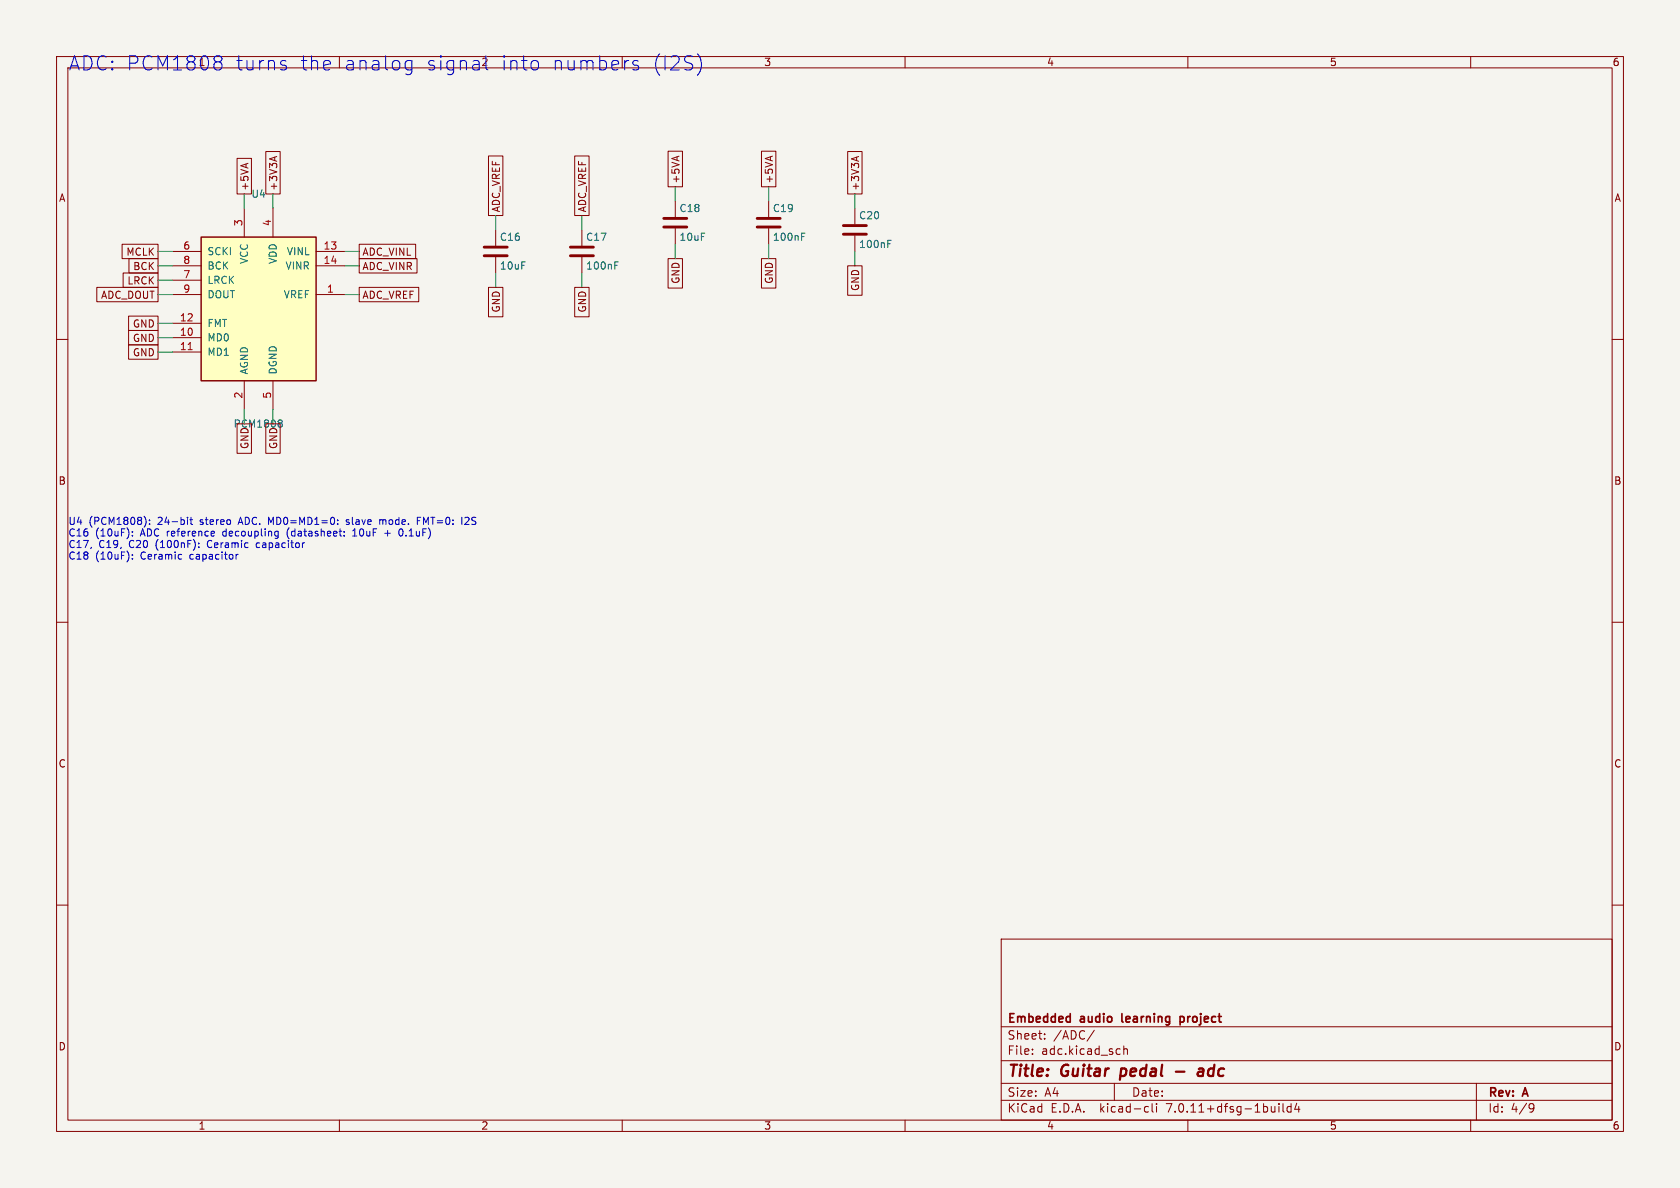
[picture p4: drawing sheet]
(kicad_sch
 (version 20230121)
 (generator eeschema)
 (paper "A4")
 (title_block
  (title "Guitar pedal - adc")
  (company "Embedded audio learning project")
  (rev "A"))
 (lib_symbols
  (symbol "pedal:PCM1808PW"
   (pin_names
    (offset 1.016)) (in_bom yes) (on_board yes)
   (property "Reference" "U" (at 0 20.32 0) (effects (font (size 1.27 1.27))))
   (property "Value" "PCM1808PW" (at 0 -20.32 0) (effects (font (size 1.27 1.27))))
   (property "Footprint" "Package_SO:TSSOP-14_4.4x5mm_P0.65mm" (at 0 -22.86 0) (effects (font (size 1.27 1.27)) hide))
   (property "Datasheet" "https://www.ti.com/lit/ds/symlink/pcm1808.pdf" (at 0 -25.4 0) (effects (font (size 1.27 1.27)) hide))
   (symbol "PCM1808PW_0_1"
    (rectangle (start -10.16 12.7) (end 10.16 -12.7) (stroke (width 0.254) (type default)) (fill (type background))))
   (symbol "PCM1808PW_1_1"
    (pin input line (at -15.24 10.16 0) (length 5.08) (name "SCKI" (effects (font (size 1.27 1.27)))) (number "6" (effects (font (size 1.27 1.27)))))
    (pin bidirectional line (at -15.24 7.62 0) (length 5.08) (name "BCK" (effects (font (size 1.27 1.27)))) (number "8" (effects (font (size 1.27 1.27)))))
    (pin bidirectional line (at -15.24 5.08 0) (length 5.08) (name "LRCK" (effects (font (size 1.27 1.27)))) (number "7" (effects (font (size 1.27 1.27)))))
    (pin output line (at -15.24 2.54 0) (length 5.08) (name "DOUT" (effects (font (size 1.27 1.27)))) (number "9" (effects (font (size 1.27 1.27)))))
    (pin input line (at -15.24 -2.54 0) (length 5.08) (name "FMT" (effects (font (size 1.27 1.27)))) (number "12" (effects (font (size 1.27 1.27)))))
    (pin input line (at -15.24 -5.08 0) (length 5.08) (name "MD0" (effects (font (size 1.27 1.27)))) (number "10" (effects (font (size 1.27 1.27)))))
    (pin input line (at -15.24 -7.62 0) (length 5.08) (name "MD1" (effects (font (size 1.27 1.27)))) (number "11" (effects (font (size 1.27 1.27)))))
    (pin input line (at 15.24 10.16 180) (length 5.08) (name "VINL" (effects (font (size 1.27 1.27)))) (number "13" (effects (font (size 1.27 1.27)))))
    (pin input line (at 15.24 7.62 180) (length 5.08) (name "VINR" (effects (font (size 1.27 1.27)))) (number "14" (effects (font (size 1.27 1.27)))))
    (pin passive line (at 15.24 2.54 180) (length 5.08) (name "VREF" (effects (font (size 1.27 1.27)))) (number "1" (effects (font (size 1.27 1.27)))))
    (pin power_in line (at -2.54 17.78 270) (length 5.08) (name "VCC" (effects (font (size 1.27 1.27)))) (number "3" (effects (font (size 1.27 1.27)))))
    (pin power_in line (at 2.54 17.78 270) (length 5.08) (name "VDD" (effects (font (size 1.27 1.27)))) (number "4" (effects (font (size 1.27 1.27)))))
    (pin power_in line (at -2.54 -17.78 90) (length 5.08) (name "AGND" (effects (font (size 1.27 1.27)))) (number "2" (effects (font (size 1.27 1.27)))))
    (pin power_in line (at 2.54 -17.78 90) (length 5.08) (name "DGND" (effects (font (size 1.27 1.27)))) (number "5" (effects (font (size 1.27 1.27)))))))
  (symbol "Device:C"
   (pin_numbers hide)
   (pin_names
    (offset 0.254)) (in_bom yes) (on_board yes)
   (property "Reference" "C" (at 0.635 2.54 0) (effects (font (size 1.27 1.27)) (justify left)))
   (property "Value" "C" (at 0.635 -2.54 0) (effects (font (size 1.27 1.27)) (justify left)))
   (property "Footprint" "" (at 0.9652 -3.81 0) (effects (font (size 1.27 1.27)) hide))
   (property "Datasheet" "~" (at 0 0 0) (effects (font (size 1.27 1.27)) hide))
   (symbol "C_0_1"
    (polyline (pts (xy -2.032 -0.762) (xy 2.032 -0.762)) (stroke (width 0.508) (type default)) (fill (type none)))
    (polyline (pts (xy -2.032 0.762) (xy 2.032 0.762)) (stroke (width 0.508) (type default)) (fill (type none))))
   (symbol "C_1_1"
    (pin passive line (at 0 3.81 270) (length 2.794) (name "~" (effects (font (size 1.27 1.27)))) (number "1" (effects (font (size 1.27 1.27)))))
    (pin passive line (at 0 -3.81 90) (length 2.794) (name "~" (effects (font (size 1.27 1.27)))) (number "2" (effects (font (size 1.27 1.27))))))))
 (text "ADC: PCM1808 turns the analog signal into numbers (I2S)" (at 12 10 0) (effects (font (size 2.5 2.5)) (justify left top)))
 (symbol
  (lib_id "pedal:PCM1808PW") (at 45.72 54.61 0) (unit 1) (in_bom yes) (on_board yes) (dnp no)
  (property "Reference" "U4" (at 45.72 34.29 0) (effects (font (size 1.27 1.27))))
  (property "Value" "PCM1808" (at 45.72 74.93 0) (effects (font (size 1.27 1.27))))
  (property "Footprint" "Package_SO:TSSOP-14_4.4x5mm_P0.65mm" (at 45.72 54.61 0) (effects (font (size 1.27 1.27)) hide))
  (property "Datasheet" "https://www.ti.com/lit/ds/symlink/pcm1808.pdf" (at 45.72 54.61 0) (effects (font (size 1.27 1.27)) hide))
  (property "MPN" "PCM1808PWR" (at 45.72 54.61 0) (effects (font (size 1.27 1.27)) hide))
  (property "Description" "24-bit stereo ADC. MD0=MD1=0: slave mode. FMT=0: I2S" (at 45.72 54.61 0) (effects (font (size 1.27 1.27)) hide))
  (property "Assembly" "FACTORY" (at 45.72 54.61 0) (effects (font (size 1.27 1.27)) hide)) (pin "6") (pin "8") (pin "7") (pin "9") (pin "12") (pin "10") (pin "11") (pin "13") (pin "14") (pin "1") (pin "3") (pin "4") (pin "2") (pin "5"))
 (wire (pts (xy 30.48 44.45) (xy 27.94 44.45)) (stroke (width 0) (type default)))
 (global_label "MCLK"
  (shape passive) (at 27.94 44.45 180) (fields_autoplaced) (effects (font (size 1.27 1.27)) (justify right))
  (property "Intersheetrefs" "${INTERSHEET_REFS}" (at 27.94 44.45 0) (effects (font (size 1 1)) hide)))
 (wire (pts (xy 30.48 46.99) (xy 27.94 46.99)) (stroke (width 0) (type default)))
 (global_label "BCK"
  (shape passive) (at 27.94 46.99 180) (fields_autoplaced) (effects (font (size 1.27 1.27)) (justify right))
  (property "Intersheetrefs" "${INTERSHEET_REFS}" (at 27.94 46.99 0) (effects (font (size 1 1)) hide)))
 (wire (pts (xy 30.48 49.53) (xy 27.94 49.53)) (stroke (width 0) (type default)))
 (global_label "LRCK"
  (shape passive) (at 27.94 49.53 180) (fields_autoplaced) (effects (font (size 1.27 1.27)) (justify right))
  (property "Intersheetrefs" "${INTERSHEET_REFS}" (at 27.94 49.53 0) (effects (font (size 1 1)) hide)))
 (wire (pts (xy 30.48 52.07) (xy 27.94 52.07)) (stroke (width 0) (type default)))
 (global_label "ADC_DOUT"
  (shape passive) (at 27.94 52.07 180) (fields_autoplaced) (effects (font (size 1.27 1.27)) (justify right))
  (property "Intersheetrefs" "${INTERSHEET_REFS}" (at 27.94 52.07 0) (effects (font (size 1 1)) hide)))
 (wire (pts (xy 30.48 57.15) (xy 27.94 57.15)) (stroke (width 0) (type default)))
 (global_label "GND"
  (shape passive) (at 27.94 57.15 180) (fields_autoplaced) (effects (font (size 1.27 1.27)) (justify right))
  (property "Intersheetrefs" "${INTERSHEET_REFS}" (at 27.94 57.15 0) (effects (font (size 1 1)) hide)))
 (wire (pts (xy 30.48 59.69) (xy 27.94 59.69)) (stroke (width 0) (type default)))
 (global_label "GND"
  (shape passive) (at 27.94 59.69 180) (fields_autoplaced) (effects (font (size 1.27 1.27)) (justify right))
  (property "Intersheetrefs" "${INTERSHEET_REFS}" (at 27.94 59.69 0) (effects (font (size 1 1)) hide)))
 (wire (pts (xy 30.48 62.23) (xy 27.94 62.23)) (stroke (width 0) (type default)))
 (global_label "GND"
  (shape passive) (at 27.94 62.23 180) (fields_autoplaced) (effects (font (size 1.27 1.27)) (justify right))
  (property "Intersheetrefs" "${INTERSHEET_REFS}" (at 27.94 62.23 0) (effects (font (size 1 1)) hide)))
 (wire (pts (xy 60.96 44.45) (xy 63.5 44.45)) (stroke (width 0) (type default)))
 (global_label "ADC_VINL"
  (shape passive) (at 63.5 44.45 0) (fields_autoplaced) (effects (font (size 1.27 1.27)) (justify left))
  (property "Intersheetrefs" "${INTERSHEET_REFS}" (at 63.5 44.45 0) (effects (font (size 1 1)) hide)))
 (wire (pts (xy 60.96 46.99) (xy 63.5 46.99)) (stroke (width 0) (type default)))
 (global_label "ADC_VINR"
  (shape passive) (at 63.5 46.99 0) (fields_autoplaced) (effects (font (size 1.27 1.27)) (justify left))
  (property "Intersheetrefs" "${INTERSHEET_REFS}" (at 63.5 46.99 0) (effects (font (size 1 1)) hide)))
 (wire (pts (xy 60.96 52.07) (xy 63.5 52.07)) (stroke (width 0) (type default)))
 (global_label "ADC_VREF"
  (shape passive) (at 63.5 52.07 0) (fields_autoplaced) (effects (font (size 1.27 1.27)) (justify left))
  (property "Intersheetrefs" "${INTERSHEET_REFS}" (at 63.5 52.07 0) (effects (font (size 1 1)) hide)))
 (wire (pts (xy 43.18 36.83) (xy 43.18 34.29)) (stroke (width 0) (type default)))
 (global_label "+5VA"
  (shape passive) (at 43.18 34.29 90) (fields_autoplaced) (effects (font (size 1.27 1.27)) (justify left))
  (property "Intersheetrefs" "${INTERSHEET_REFS}" (at 43.18 34.29 0) (effects (font (size 1 1)) hide)))
 (wire (pts (xy 48.26 36.83) (xy 48.26 34.29)) (stroke (width 0) (type default)))
 (global_label "+3V3A"
  (shape passive) (at 48.26 34.29 90) (fields_autoplaced) (effects (font (size 1.27 1.27)) (justify left))
  (property "Intersheetrefs" "${INTERSHEET_REFS}" (at 48.26 34.29 0) (effects (font (size 1 1)) hide)))
 (wire (pts (xy 43.18 72.39) (xy 43.18 74.93)) (stroke (width 0) (type default)))
 (global_label "GND"
  (shape passive) (at 43.18 74.93 270) (fields_autoplaced) (effects (font (size 1.27 1.27)) (justify right))
  (property "Intersheetrefs" "${INTERSHEET_REFS}" (at 43.18 74.93 0) (effects (font (size 1 1)) hide)))
 (wire (pts (xy 48.26 72.39) (xy 48.26 74.93)) (stroke (width 0) (type default)))
 (global_label "GND"
  (shape passive) (at 48.26 74.93 270) (fields_autoplaced) (effects (font (size 1.27 1.27)) (justify right))
  (property "Intersheetrefs" "${INTERSHEET_REFS}" (at 48.26 74.93 0) (effects (font (size 1 1)) hide)))
 (symbol
  (lib_id "Device:C") (at 87.63 44.45 0) (unit 1) (in_bom yes) (on_board yes) (dnp no)
  (property "Reference" "C16" (at 88.265 41.91 0) (effects (font (size 1.27 1.27)) (justify left)))
  (property "Value" "10uF" (at 88.265 46.99 0) (effects (font (size 1.27 1.27)) (justify left)))
  (property "Footprint" "Capacitor_SMD:C_0805_2012Metric" (at 87.63 44.45 0) (effects (font (size 1.27 1.27)) hide))
  (property "Datasheet" "~" (at 87.63 44.45 0) (effects (font (size 1.27 1.27)) hide))
  (property "MPN" "0805 10uF X7R" (at 87.63 44.45 0) (effects (font (size 1.27 1.27)) hide))
  (property "Description" "ADC reference decoupling (datasheet: 10uF + 0.1uF)" (at 87.63 44.45 0) (effects (font (size 1.27 1.27)) hide))
  (property "Assembly" "FACTORY" (at 87.63 44.45 0) (effects (font (size 1.27 1.27)) hide)) (pin "1") (pin "2"))
 (wire (pts (xy 87.63 40.64) (xy 87.63 38.1)) (stroke (width 0) (type default)))
 (global_label "ADC_VREF"
  (shape passive) (at 87.63 38.1 90) (fields_autoplaced) (effects (font (size 1.27 1.27)) (justify left))
  (property "Intersheetrefs" "${INTERSHEET_REFS}" (at 87.63 38.1 0) (effects (font (size 1 1)) hide)))
 (wire (pts (xy 87.63 48.26) (xy 87.63 50.8)) (stroke (width 0) (type default)))
 (global_label "GND"
  (shape passive) (at 87.63 50.8 270) (fields_autoplaced) (effects (font (size 1.27 1.27)) (justify right))
  (property "Intersheetrefs" "${INTERSHEET_REFS}" (at 87.63 50.8 0) (effects (font (size 1 1)) hide)))
 (symbol
  (lib_id "Device:C") (at 102.87 44.45 0) (unit 1) (in_bom yes) (on_board yes) (dnp no)
  (property "Reference" "C17" (at 103.505 41.91 0) (effects (font (size 1.27 1.27)) (justify left)))
  (property "Value" "100nF" (at 103.505 46.99 0) (effects (font (size 1.27 1.27)) (justify left)))
  (property "Footprint" "Capacitor_SMD:C_0805_2012Metric" (at 102.87 44.45 0) (effects (font (size 1.27 1.27)) hide))
  (property "Datasheet" "~" (at 102.87 44.45 0) (effects (font (size 1.27 1.27)) hide))
  (property "MPN" "0805 100nF X7R" (at 102.87 44.45 0) (effects (font (size 1.27 1.27)) hide))
  (property "Description" "Ceramic capacitor" (at 102.87 44.45 0) (effects (font (size 1.27 1.27)) hide))
  (property "Assembly" "FACTORY" (at 102.87 44.45 0) (effects (font (size 1.27 1.27)) hide)) (pin "1") (pin "2"))
 (wire (pts (xy 102.87 40.64) (xy 102.87 38.1)) (stroke (width 0) (type default)))
 (global_label "ADC_VREF"
  (shape passive) (at 102.87 38.1 90) (fields_autoplaced) (effects (font (size 1.27 1.27)) (justify left))
  (property "Intersheetrefs" "${INTERSHEET_REFS}" (at 102.87 38.1 0) (effects (font (size 1 1)) hide)))
 (wire (pts (xy 102.87 48.26) (xy 102.87 50.8)) (stroke (width 0) (type default)))
 (global_label "GND"
  (shape passive) (at 102.87 50.8 270) (fields_autoplaced) (effects (font (size 1.27 1.27)) (justify right))
  (property "Intersheetrefs" "${INTERSHEET_REFS}" (at 102.87 50.8 0) (effects (font (size 1 1)) hide)))
 (symbol
  (lib_id "Device:C") (at 119.38 39.37 0) (unit 1) (in_bom yes) (on_board yes) (dnp no)
  (property "Reference" "C18" (at 120.015 36.83 0) (effects (font (size 1.27 1.27)) (justify left)))
  (property "Value" "10uF" (at 120.015 41.91 0) (effects (font (size 1.27 1.27)) (justify left)))
  (property "Footprint" "Capacitor_SMD:C_0805_2012Metric" (at 119.38 39.37 0) (effects (font (size 1.27 1.27)) hide))
  (property "Datasheet" "~" (at 119.38 39.37 0) (effects (font (size 1.27 1.27)) hide))
  (property "MPN" "0805 10uF X7R" (at 119.38 39.37 0) (effects (font (size 1.27 1.27)) hide))
  (property "Description" "Ceramic capacitor" (at 119.38 39.37 0) (effects (font (size 1.27 1.27)) hide))
  (property "Assembly" "FACTORY" (at 119.38 39.37 0) (effects (font (size 1.27 1.27)) hide)) (pin "1") (pin "2"))
 (wire (pts (xy 119.38 35.56) (xy 119.38 33.02)) (stroke (width 0) (type default)))
 (global_label "+5VA"
  (shape passive) (at 119.38 33.02 90) (fields_autoplaced) (effects (font (size 1.27 1.27)) (justify left))
  (property "Intersheetrefs" "${INTERSHEET_REFS}" (at 119.38 33.02 0) (effects (font (size 1 1)) hide)))
 (wire (pts (xy 119.38 43.18) (xy 119.38 45.72)) (stroke (width 0) (type default)))
 (global_label "GND"
  (shape passive) (at 119.38 45.72 270) (fields_autoplaced) (effects (font (size 1.27 1.27)) (justify right))
  (property "Intersheetrefs" "${INTERSHEET_REFS}" (at 119.38 45.72 0) (effects (font (size 1 1)) hide)))
 (symbol
  (lib_id "Device:C") (at 135.89 39.37 0) (unit 1) (in_bom yes) (on_board yes) (dnp no)
  (property "Reference" "C19" (at 136.525 36.83 0) (effects (font (size 1.27 1.27)) (justify left)))
  (property "Value" "100nF" (at 136.525 41.91 0) (effects (font (size 1.27 1.27)) (justify left)))
  (property "Footprint" "Capacitor_SMD:C_0805_2012Metric" (at 135.89 39.37 0) (effects (font (size 1.27 1.27)) hide))
  (property "Datasheet" "~" (at 135.89 39.37 0) (effects (font (size 1.27 1.27)) hide))
  (property "MPN" "0805 100nF X7R" (at 135.89 39.37 0) (effects (font (size 1.27 1.27)) hide))
  (property "Description" "Ceramic capacitor" (at 135.89 39.37 0) (effects (font (size 1.27 1.27)) hide))
  (property "Assembly" "FACTORY" (at 135.89 39.37 0) (effects (font (size 1.27 1.27)) hide)) (pin "1") (pin "2"))
 (wire (pts (xy 135.89 35.56) (xy 135.89 33.02)) (stroke (width 0) (type default)))
 (global_label "+5VA"
  (shape passive) (at 135.89 33.02 90) (fields_autoplaced) (effects (font (size 1.27 1.27)) (justify left))
  (property "Intersheetrefs" "${INTERSHEET_REFS}" (at 135.89 33.02 0) (effects (font (size 1 1)) hide)))
 (wire (pts (xy 135.89 43.18) (xy 135.89 45.72)) (stroke (width 0) (type default)))
 (global_label "GND"
  (shape passive) (at 135.89 45.72 270) (fields_autoplaced) (effects (font (size 1.27 1.27)) (justify right))
  (property "Intersheetrefs" "${INTERSHEET_REFS}" (at 135.89 45.72 0) (effects (font (size 1 1)) hide)))
 (symbol
  (lib_id "Device:C") (at 151.13 40.64 0) (unit 1) (in_bom yes) (on_board yes) (dnp no)
  (property "Reference" "C20" (at 151.765 38.1 0) (effects (font (size 1.27 1.27)) (justify left)))
  (property "Value" "100nF" (at 151.765 43.18 0) (effects (font (size 1.27 1.27)) (justify left)))
  (property "Footprint" "Capacitor_SMD:C_0805_2012Metric" (at 151.13 40.64 0) (effects (font (size 1.27 1.27)) hide))
  (property "Datasheet" "~" (at 151.13 40.64 0) (effects (font (size 1.27 1.27)) hide))
  (property "MPN" "0805 100nF X7R" (at 151.13 40.64 0) (effects (font (size 1.27 1.27)) hide))
  (property "Description" "Ceramic capacitor" (at 151.13 40.64 0) (effects (font (size 1.27 1.27)) hide))
  (property "Assembly" "FACTORY" (at 151.13 40.64 0) (effects (font (size 1.27 1.27)) hide)) (pin "1") (pin "2"))
 (wire (pts (xy 151.13 36.83) (xy 151.13 34.29)) (stroke (width 0) (type default)))
 (global_label "+3V3A"
  (shape passive) (at 151.13 34.29 90) (fields_autoplaced) (effects (font (size 1.27 1.27)) (justify left))
  (property "Intersheetrefs" "${INTERSHEET_REFS}" (at 151.13 34.29 0) (effects (font (size 1 1)) hide)))
 (wire (pts (xy 151.13 44.45) (xy 151.13 46.99)) (stroke (width 0) (type default)))
 (global_label "GND"
  (shape passive) (at 151.13 46.99 270) (fields_autoplaced) (effects (font (size 1.27 1.27)) (justify right))
  (property "Intersheetrefs" "${INTERSHEET_REFS}" (at 151.13 46.99 0) (effects (font (size 1 1)) hide)))
 (text "U4 (PCM1808): 24-bit stereo ADC. MD0=MD1=0: slave mode. FMT=0: I2S\nC16 (10uF): ADC reference decoupling (datasheet: 10uF + 0.1uF)\nC17, C19, C20 (100nF): Ceramic capacitor\nC18 (10uF): Ceramic capacitor" (at 12 91.64 0) (effects (font (size 1.27 1.27)) (justify left top)))
 (sheet_instances (path ""
   (page "4"))))
